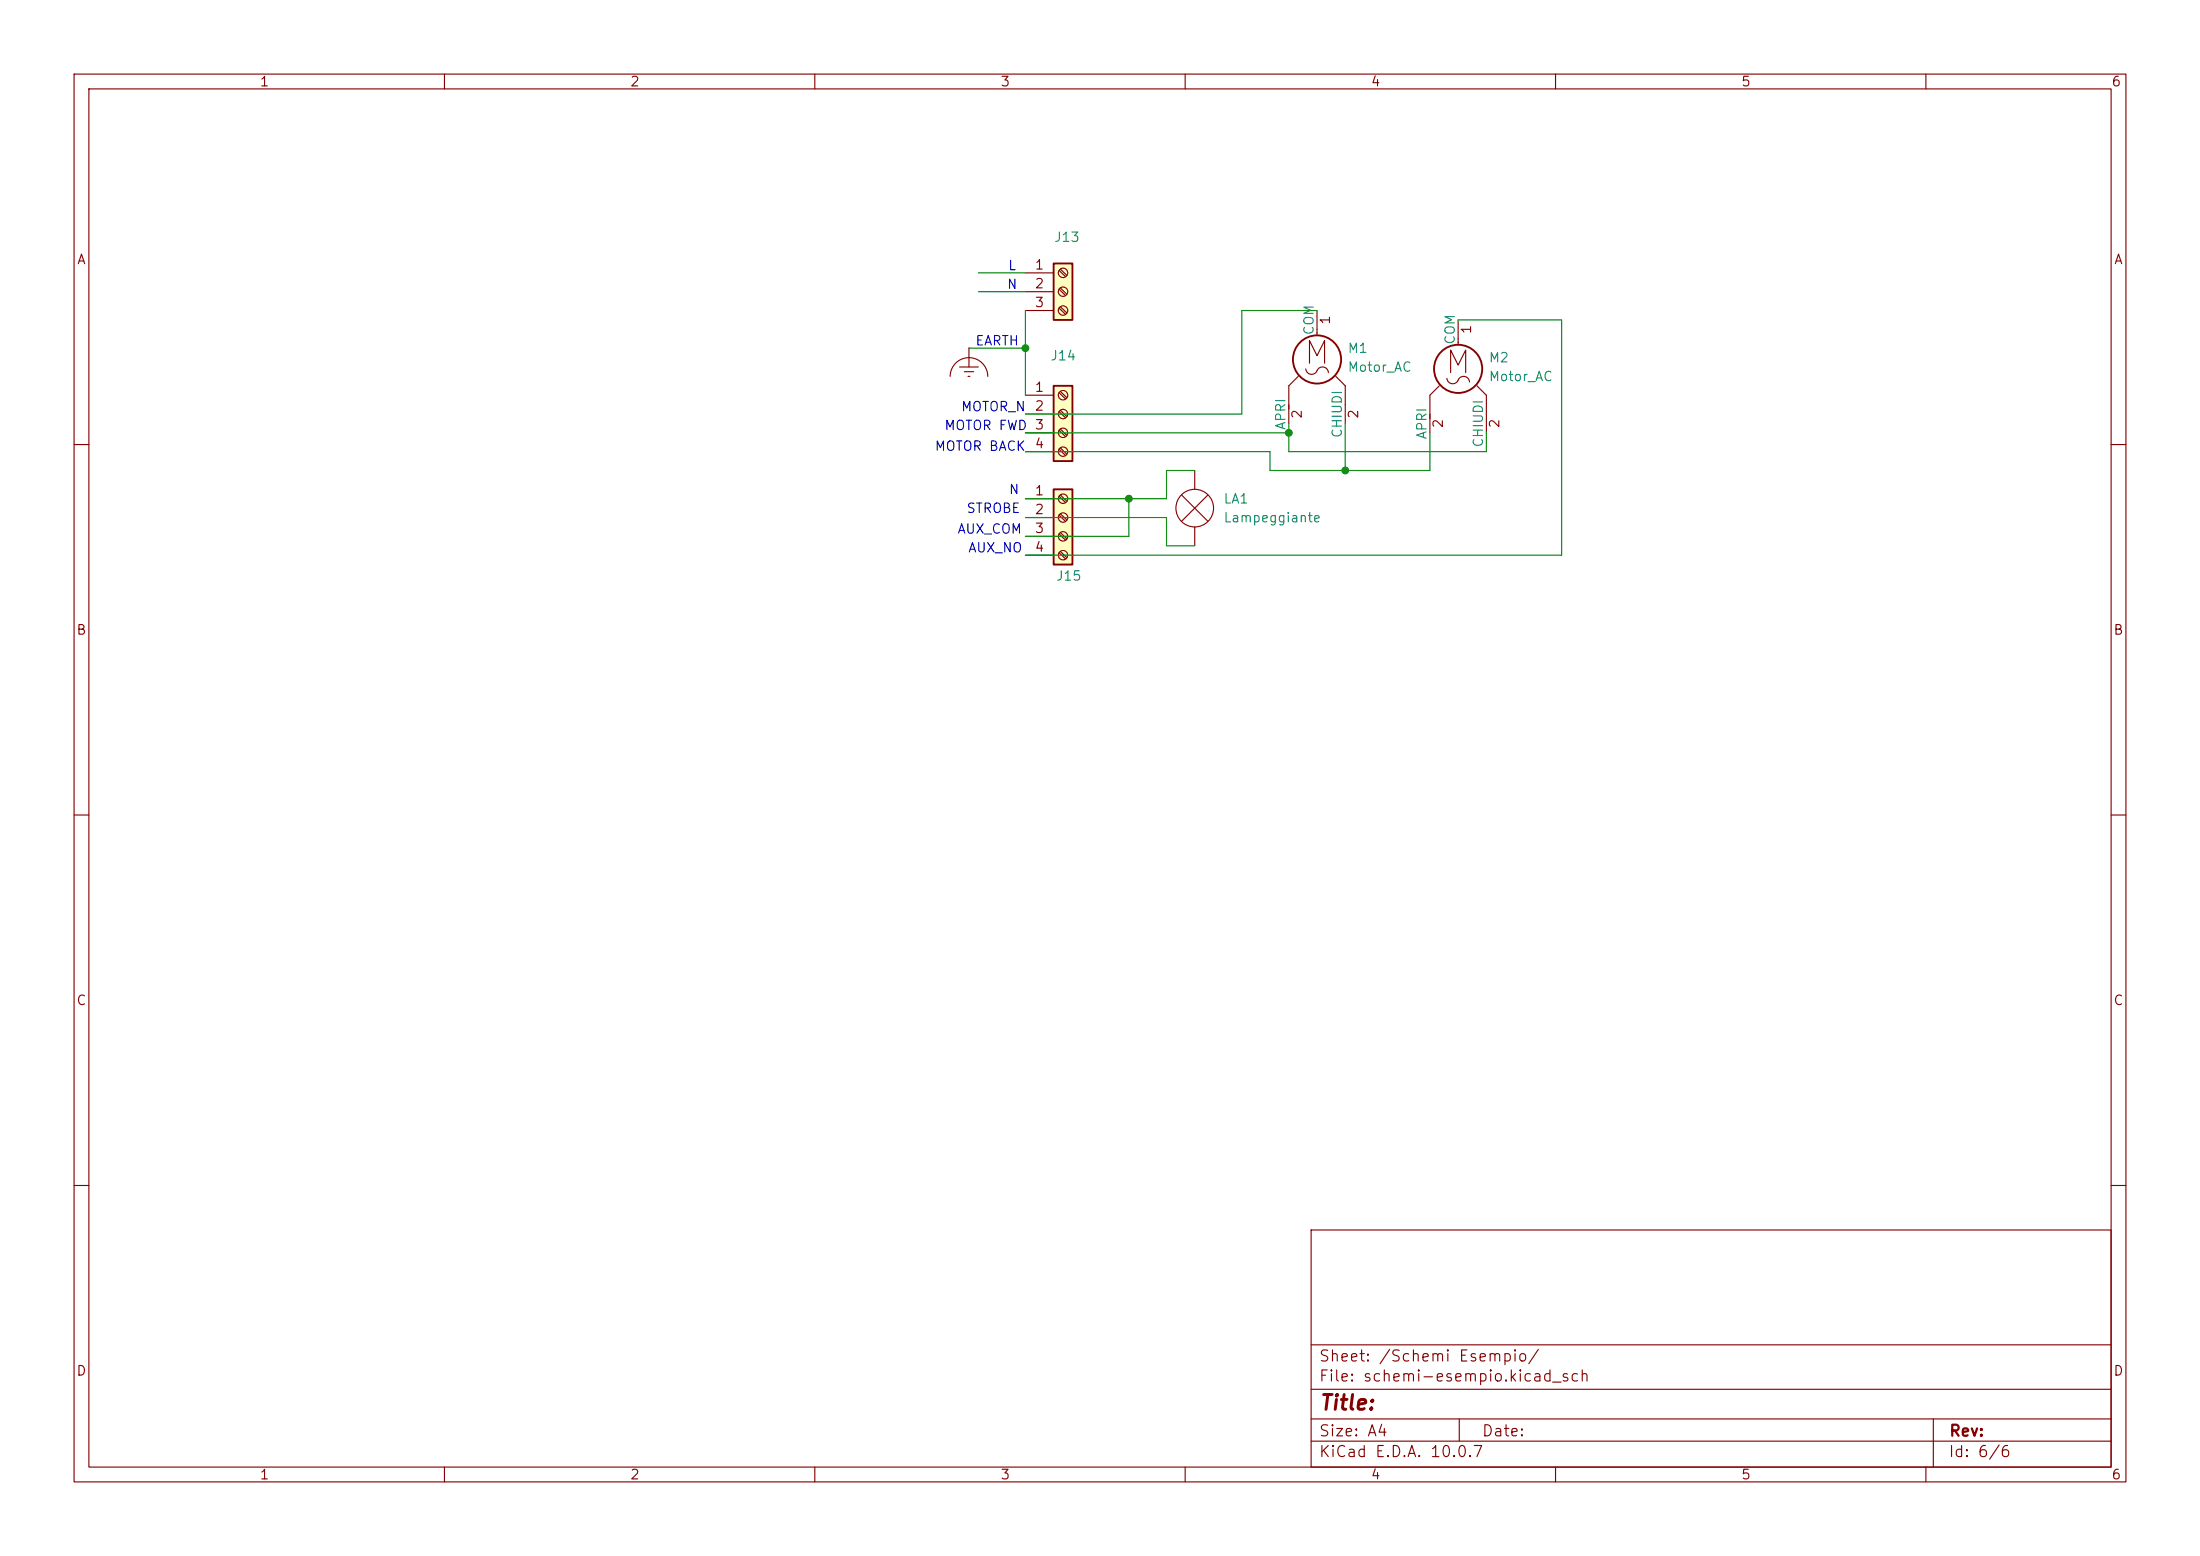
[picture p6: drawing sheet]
(kicad_sch
 (version 20260306)
 (generator "eeschema")
 (generator_version "10.0")
 (paper "A4")
 (lib_symbols
  (symbol "Connector:Screw_Terminal_01x03"
   (pin_names
    (offset 1.016) (hide yes)) (exclude_from_sim no) (in_bom yes) (on_board yes)
   (in_pos_files yes)
   (duplicate_pin_numbers_are_jumpers no)
   (property "Reference" "J" (at 0 5.08 0) (show_name no) (do_not_autoplace no) (effects (font (size 1.27 1.27))))
   (property "Value" "Screw_Terminal_01x03" (at 0 -5.08 0) (show_name no) (do_not_autoplace no) (effects (font (size 1.27 1.27))))
   (property "Footprint" "" (at 0 0 0) (show_name no) (do_not_autoplace no) (hide yes) (effects (font (size 1.27 1.27))))
   (property "Datasheet" "" (at 0 0 0) (show_name no) (do_not_autoplace no) (hide yes) (effects (font (size 1.27 1.27))))
   (property "Description" "Generic screw terminal, single row, 01x03, script generated (kicad-library-utils/schlib/autogen/connector/)" (at 0 0 0) (show_name no) (do_not_autoplace no) (hide yes) (effects (font (size 1.27 1.27))))
   (symbol "Screw_Terminal_01x03_1_1"
    (rectangle (start -1.27 3.81) (end 1.27 -3.81) (stroke (width 0.254) (type default)) (fill (type background)))
    (polyline (pts (xy -0.5334 2.8702) (xy 0.3302 2.032)) (stroke (width 0.1524) (type default)) (fill (type none)))
    (polyline (pts (xy -0.5334 0.3302) (xy 0.3302 -0.508)) (stroke (width 0.1524) (type default)) (fill (type none)))
    (polyline (pts (xy -0.5334 -2.2098) (xy 0.3302 -3.048)) (stroke (width 0.1524) (type default)) (fill (type none)))
    (polyline (pts (xy -0.3556 3.048) (xy 0.508 2.2098)) (stroke (width 0.1524) (type default)) (fill (type none)))
    (polyline (pts (xy -0.3556 0.508) (xy 0.508 -0.3302)) (stroke (width 0.1524) (type default)) (fill (type none)))
    (polyline (pts (xy -0.3556 -2.032) (xy 0.508 -2.8702)) (stroke (width 0.1524) (type default)) (fill (type none)))
    (circle (center 0 2.54) (radius 0.635) (stroke (width 0.1524) (type default)) (fill (type none)))
    (circle (center 0 0) (radius 0.635) (stroke (width 0.1524) (type default)) (fill (type none)))
    (circle (center 0 -2.54) (radius 0.635) (stroke (width 0.1524) (type default)) (fill (type none)))
    (pin passive line (at -5.08 2.54 0) (length 3.81) (name "Pin_1" (effects (font (size 1.27 1.27)))) (number "1" (effects (font (size 1.27 1.27)))))
    (pin passive line (at -5.08 0 0) (length 3.81) (name "Pin_2" (effects (font (size 1.27 1.27)))) (number "2" (effects (font (size 1.27 1.27)))))
    (pin passive line (at -5.08 -2.54 0) (length 3.81) (name "Pin_3" (effects (font (size 1.27 1.27)))) (number "3" (effects (font (size 1.27 1.27))))))
   (embedded_fonts no))
  (symbol "Connector:Screw_Terminal_01x04"
   (pin_names
    (offset 1.016) (hide yes)) (exclude_from_sim no) (in_bom yes) (on_board yes)
   (in_pos_files yes)
   (duplicate_pin_numbers_are_jumpers no)
   (property "Reference" "J" (at 0 5.08 0) (show_name no) (do_not_autoplace no) (effects (font (size 1.27 1.27))))
   (property "Value" "Screw_Terminal_01x04" (at 0 -7.62 0) (show_name no) (do_not_autoplace no) (effects (font (size 1.27 1.27))))
   (property "Footprint" "" (at 0 0 0) (show_name no) (do_not_autoplace no) (hide yes) (effects (font (size 1.27 1.27))))
   (property "Datasheet" "" (at 0 0 0) (show_name no) (do_not_autoplace no) (hide yes) (effects (font (size 1.27 1.27))))
   (property "Description" "Generic screw terminal, single row, 01x04, script generated (kicad-library-utils/schlib/autogen/connector/)" (at 0 0 0) (show_name no) (do_not_autoplace no) (hide yes) (effects (font (size 1.27 1.27))))
   (symbol "Screw_Terminal_01x04_1_1"
    (rectangle (start -1.27 3.81) (end 1.27 -6.35) (stroke (width 0.254) (type default)) (fill (type background)))
    (polyline (pts (xy -0.5334 2.8702) (xy 0.3302 2.032)) (stroke (width 0.1524) (type default)) (fill (type none)))
    (polyline (pts (xy -0.5334 0.3302) (xy 0.3302 -0.508)) (stroke (width 0.1524) (type default)) (fill (type none)))
    (polyline (pts (xy -0.5334 -2.2098) (xy 0.3302 -3.048)) (stroke (width 0.1524) (type default)) (fill (type none)))
    (polyline (pts (xy -0.5334 -4.7498) (xy 0.3302 -5.588)) (stroke (width 0.1524) (type default)) (fill (type none)))
    (polyline (pts (xy -0.3556 3.048) (xy 0.508 2.2098)) (stroke (width 0.1524) (type default)) (fill (type none)))
    (polyline (pts (xy -0.3556 0.508) (xy 0.508 -0.3302)) (stroke (width 0.1524) (type default)) (fill (type none)))
    (polyline (pts (xy -0.3556 -2.032) (xy 0.508 -2.8702)) (stroke (width 0.1524) (type default)) (fill (type none)))
    (polyline (pts (xy -0.3556 -4.572) (xy 0.508 -5.4102)) (stroke (width 0.1524) (type default)) (fill (type none)))
    (circle (center 0 2.54) (radius 0.635) (stroke (width 0.1524) (type default)) (fill (type none)))
    (circle (center 0 0) (radius 0.635) (stroke (width 0.1524) (type default)) (fill (type none)))
    (circle (center 0 -2.54) (radius 0.635) (stroke (width 0.1524) (type default)) (fill (type none)))
    (circle (center 0 -5.08) (radius 0.635) (stroke (width 0.1524) (type default)) (fill (type none)))
    (pin passive line (at -5.08 2.54 0) (length 3.81) (name "Pin_1" (effects (font (size 1.27 1.27)))) (number "1" (effects (font (size 1.27 1.27)))))
    (pin passive line (at -5.08 0 0) (length 3.81) (name "Pin_2" (effects (font (size 1.27 1.27)))) (number "2" (effects (font (size 1.27 1.27)))))
    (pin passive line (at -5.08 -2.54 0) (length 3.81) (name "Pin_3" (effects (font (size 1.27 1.27)))) (number "3" (effects (font (size 1.27 1.27)))))
    (pin passive line (at -5.08 -5.08 0) (length 3.81) (name "Pin_4" (effects (font (size 1.27 1.27)))) (number "4" (effects (font (size 1.27 1.27))))))
   (embedded_fonts no))
  (symbol "Device:Lamp"
   (pin_numbers (hide yes))
   (pin_names
    (offset 0.0254) (hide yes)) (exclude_from_sim no) (in_bom yes) (on_board yes)
   (in_pos_files yes)
   (duplicate_pin_numbers_are_jumpers no)
   (property "Reference" "LA" (at 0.635 3.81 0) (show_name no) (do_not_autoplace no) (effects (font (size 1.27 1.27)) (justify left)))
   (property "Value" "Lamp" (at 0.635 -3.81 0) (show_name no) (do_not_autoplace no) (effects (font (size 1.27 1.27)) (justify left)))
   (property "Footprint" "" (at 0 2.54 90) (show_name no) (do_not_autoplace no) (hide yes) (effects (font (size 1.27 1.27))))
   (property "Datasheet" "" (at 0 2.54 90) (show_name no) (do_not_autoplace no) (hide yes) (effects (font (size 1.27 1.27))))
   (property "Description" "Lamp" (at 0 0 0) (show_name no) (do_not_autoplace no) (hide yes) (effects (font (size 1.27 1.27))))
   (symbol "Lamp_0_1"
    (polyline (pts (xy -1.778 1.778) (xy 1.778 -1.778)) (stroke (width 0) (type default)) (fill (type none)))
    (circle (center 0 0) (radius 2.54) (stroke (width 0) (type default)) (fill (type none)))
    (polyline (pts (xy 1.778 1.778) (xy -1.778 -1.778)) (stroke (width 0) (type default)) (fill (type none))))
   (symbol "Lamp_1_1"
    (pin passive line (at 0 -5.08 90) (length 2.54) (name "-" (effects (font (size 1.27 1.27)))) (number "1" (effects (font (size 1.27 1.27)))))
    (pin passive line (at 0 5.08 270) (length 2.54) (name "+" (effects (font (size 1.27 1.27)))) (number "2" (effects (font (size 1.27 1.27))))))
   (embedded_fonts no))
  (symbol "Motor:Motor_AC"
   (pin_names
    (offset 0)) (exclude_from_sim no) (in_bom yes) (on_board yes)
   (in_pos_files yes)
   (duplicate_pin_numbers_are_jumpers no)
   (property "Reference" "M1" (at 5.08 0.0001 0) (show_name no) (do_not_autoplace no) (effects (font (size 1.27 1.27)) (justify left)))
   (property "Value" "Motor_AC" (at 5.08 -2.5399 0) (show_name no) (do_not_autoplace no) (effects (font (size 1.27 1.27)) (justify left)))
   (property "Footprint" "" (at 0 -2.286 0) (show_name no) (do_not_autoplace no) (hide yes) (effects (font (size 1.27 1.27))))
   (property "Datasheet" "" (at 0 -2.286 0) (show_name no) (do_not_autoplace no) (hide yes) (effects (font (size 1.27 1.27))))
   (property "Description" "AC Motor" (at 0 0 0) (show_name no) (do_not_autoplace no) (hide yes) (effects (font (size 1.27 1.27))))
   (symbol "Motor_AC_0_0"
    (polyline (pts (xy -1.016 -2.032) (xy -1.016 1.016) (xy 0 -1.016) (xy 1.016 1.016) (xy 1.016 -2.032)) (stroke (width 0) (type default)) (fill (type none)))
    (arc (start 0 -3.048) (mid -0.8622 -3.5222) (end -1.524 -2.794) (stroke (width 0) (type default)) (fill (type none)))
    (arc (start 0 -3.048) (mid 0.8657 -2.5527) (end 1.524 -3.302) (stroke (width 0) (type default)) (fill (type none))))
   (symbol "Motor_AC_0_1"
    (polyline (pts (xy -3.81 -5.08) (xy -3.81 -8.255)) (stroke (width 0) (type default)) (fill (type none)))
    (polyline (pts (xy -3.81 -5.08) (xy -2.54 -3.81)) (stroke (width 0) (type default)) (fill (type none)))
    (polyline (pts (xy 0 2.032) (xy 0 2.54)) (stroke (width 0) (type default)) (fill (type none)))
    (polyline (pts (xy 0 1.7272) (xy 0 2.0828)) (stroke (width 0) (type default)) (fill (type none)))
    (circle (center 0 -1.524) (radius 3.2512) (stroke (width 0.254) (type default)) (fill (type none)))
    (polyline (pts (xy 3.81 -5.08) (xy 2.54 -3.81)) (stroke (width 0) (type default)) (fill (type none)))
    (polyline (pts (xy 3.81 -5.08) (xy 3.81 -7.62)) (stroke (width 0) (type default)) (fill (type none))))
   (symbol "Motor_AC_1_1"
    (pin passive line (at 0 5.08 270) (length 2.54) (name "COM" (effects (font (size 1.27 1.27)))) (number "1" (effects (font (size 1.27 1.27)))))
    (pin passive line (at -3.81 -10.16 90) (length 2.54) (name "APRI" (effects (font (size 1.27 1.27)))) (number "2" (effects (font (size 1.27 1.27)))))
    (pin passive line (at 3.81 -10.16 90) (length 2.54) (name "CHIUDI" (effects (font (size 1.27 1.27)))) (number "2" (effects (font (size 1.27 1.27))))))
   (embedded_fonts no))
  (symbol "Motor_AC_1"
   (pin_names
    (offset 0)) (exclude_from_sim no) (in_bom yes) (on_board yes)
   (in_pos_files yes)
   (duplicate_pin_numbers_are_jumpers no)
   (property "Reference" "M1" (at 5.08 0.0001 0) (show_name no) (do_not_autoplace no) (effects (font (size 1.27 1.27)) (justify left)))
   (property "Value" "Motor_AC" (at 5.08 -2.5399 0) (show_name no) (do_not_autoplace no) (effects (font (size 1.27 1.27)) (justify left)))
   (property "Footprint" "" (at 0 -2.286 0) (show_name no) (do_not_autoplace no) (hide yes) (effects (font (size 1.27 1.27))))
   (property "Datasheet" "" (at 0 -2.286 0) (show_name no) (do_not_autoplace no) (hide yes) (effects (font (size 1.27 1.27))))
   (property "Description" "AC Motor" (at 0 0 0) (show_name no) (do_not_autoplace no) (hide yes) (effects (font (size 1.27 1.27))))
   (symbol "Motor_AC_1_0_0"
    (polyline (pts (xy -1.016 -2.032) (xy -1.016 1.016) (xy 0 -1.016) (xy 1.016 1.016) (xy 1.016 -2.032)) (stroke (width 0) (type default)) (fill (type none)))
    (arc (start 0 -3.048) (mid -0.8622 -3.5222) (end -1.524 -2.794) (stroke (width 0) (type default)) (fill (type none)))
    (arc (start 0 -3.048) (mid 0.8657 -2.5527) (end 1.524 -3.302) (stroke (width 0) (type default)) (fill (type none))))
   (symbol "Motor_AC_1_0_1"
    (polyline (pts (xy -3.81 -5.08) (xy -3.81 -8.255)) (stroke (width 0) (type default)) (fill (type none)))
    (polyline (pts (xy -3.81 -5.08) (xy -2.54 -3.81)) (stroke (width 0) (type default)) (fill (type none)))
    (polyline (pts (xy 0 2.032) (xy 0 2.54)) (stroke (width 0) (type default)) (fill (type none)))
    (polyline (pts (xy 0 1.7272) (xy 0 2.0828)) (stroke (width 0) (type default)) (fill (type none)))
    (circle (center 0 -1.524) (radius 3.2512) (stroke (width 0.254) (type default)) (fill (type none)))
    (polyline (pts (xy 3.81 -5.08) (xy 2.54 -3.81)) (stroke (width 0) (type default)) (fill (type none)))
    (polyline (pts (xy 3.81 -5.08) (xy 3.81 -7.62)) (stroke (width 0) (type default)) (fill (type none))))
   (symbol "Motor_AC_1_1_1"
    (pin passive line (at 0 5.08 270) (length 2.54) (name "COM" (effects (font (size 1.27 1.27)))) (number "1" (effects (font (size 1.27 1.27)))))
    (pin passive line (at -3.81 -10.16 90) (length 2.54) (name "APRI" (effects (font (size 1.27 1.27)))) (number "2" (effects (font (size 1.27 1.27)))))
    (pin passive line (at 3.81 -10.16 90) (length 2.54) (name "CHIUDI" (effects (font (size 1.27 1.27)))) (number "2" (effects (font (size 1.27 1.27))))))
   (embedded_fonts no))
  (symbol "power:Earth_Clean"
   (power global)
   (pin_numbers (hide yes))
   (pin_names
    (offset 0) (hide yes)) (exclude_from_sim no) (in_bom yes) (on_board yes)
   (in_pos_files yes)
   (duplicate_pin_numbers_are_jumpers no)
   (property "Reference" "#PWR" (at 0 -7.62 0) (show_name no) (do_not_autoplace no) (hide yes) (effects (font (size 1.27 1.27))))
   (property "Value" "Earth_Clean" (at 0 -5.08 0) (show_name no) (do_not_autoplace no) (effects (font (size 1.27 1.27))))
   (property "Footprint" "" (at 0 -1.27 0) (show_name no) (do_not_autoplace no) (hide yes) (effects (font (size 1.27 1.27))))
   (property "Datasheet" "" (at 0 -1.27 0) (show_name no) (do_not_autoplace no) (hide yes) (effects (font (size 1.27 1.27))))
   (property "Description" "Power symbol creates a global label with name \"Earth_Clean\"" (at 0 0 0) (show_name no) (do_not_autoplace no) (hide yes) (effects (font (size 1.27 1.27))))
   (symbol "Earth_Clean_0_1"
    (polyline (pts (xy -0.635 -3.175) (xy 0.635 -3.175)) (stroke (width 0) (type default)) (fill (type none)))
    (polyline (pts (xy -0.127 -3.81) (xy 0.127 -3.81)) (stroke (width 0) (type default)) (fill (type none)))
    (polyline (pts (xy 0 -2.54) (xy 0 0)) (stroke (width 0) (type default)) (fill (type none)))
    (arc (start -2.54 -3.81) (mid 0 -1.281) (end 2.54 -3.81) (stroke (width 0) (type default)) (fill (type none)))
    (polyline (pts (xy 1.27 -2.54) (xy -1.27 -2.54)) (stroke (width 0) (type default)) (fill (type none))))
   (symbol "Earth_Clean_1_1"
    (pin power_in line (at 0 0 270) (length 0) (name "" (effects (font (size 1.27 1.27)))) (number "1" (effects (font (size 1.27 1.27))))))
   (embedded_fonts no)))
 (text "EARTH"
  (exclude_from_sim no)
  (at 134.62 46.228 0)
  (effects (font (size 1.27 1.27))))
 (text "N"
  (exclude_from_sim no)
  (at 136.652 38.608 0)
  (effects (font (size 1.27 1.27))))
 (text "AUX_NO"
  (exclude_from_sim no)
  (at 134.366 74.168 0)
  (effects (font (size 1.27 1.27))))
 (text "MOTOR FWD"
  (exclude_from_sim no)
  (at 133.096 57.658 0)
  (effects (font (size 1.27 1.27))))
 (text "MOTOR_N"
  (exclude_from_sim no)
  (at 134.112 55.118 0)
  (effects (font (size 1.27 1.27))))
 (text "N"
  (exclude_from_sim no)
  (at 136.906 66.294 0)
  (effects (font (size 1.27 1.27))))
 (text "STROBE"
  (exclude_from_sim no)
  (at 134.112 68.834 0)
  (effects (font (size 1.27 1.27))))
 (text "MOTOR BACK"
  (exclude_from_sim no)
  (at 132.334 60.452 0)
  (effects (font (size 1.27 1.27))))
 (text "L"
  (exclude_from_sim no)
  (at 136.652 36.068 0)
  (effects (font (size 1.27 1.27))))
 (text "AUX_COM"
  (exclude_from_sim no)
  (at 133.604 71.628 0)
  (effects (font (size 1.27 1.27))))
 (junction
  (at 173.99 58.42)
  (diameter 0)
  (color 0 0 0 0))
 (junction
  (at 138.43 46.99)
  (diameter 0)
  (color 0 0 0 0))
 (junction
  (at 181.61 63.5)
  (diameter 0)
  (color 0 0 0 0))
 (junction
  (at 152.4 67.31)
  (diameter 0)
  (color 0 0 0 0))
 (wire
  (pts (xy 157.48 69.85) (xy 157.48 73.66))
  (stroke (width 0) (type default)))
 (wire
  (pts (xy 181.61 63.5) (xy 193.04 63.5))
  (stroke (width 0) (type default)))
 (wire
  (pts (xy 138.43 55.88) (xy 167.64 55.88))
  (stroke (width 0) (type default)))
 (wire
  (pts (xy 130.81 46.99) (xy 138.43 46.99))
  (stroke (width 0) (type default)))
 (wire
  (pts (xy 210.82 43.18) (xy 210.82 74.93))
  (stroke (width 0) (type default)))
 (wire
  (pts (xy 171.45 60.96) (xy 171.45 63.5))
  (stroke (width 0) (type default)))
 (wire
  (pts (xy 132.08 36.83) (xy 138.43 36.83))
  (stroke (width 0) (type default)))
 (wire
  (pts (xy 138.43 41.91) (xy 138.43 53.34))
  (stroke (width 0) (type default)))
 (wire
  (pts (xy 152.4 67.31) (xy 157.48 67.31))
  (stroke (width 0) (type default)))
 (wire
  (pts (xy 193.04 63.5) (xy 193.04 58.42))
  (stroke (width 0) (type default)))
 (wire
  (pts (xy 177.8 41.91) (xy 167.64 41.91))
  (stroke (width 0) (type default)))
 (wire
  (pts (xy 138.43 60.96) (xy 171.45 60.96))
  (stroke (width 0) (type default)))
 (wire
  (pts (xy 167.64 41.91) (xy 167.64 55.88))
  (stroke (width 0) (type default)))
 (wire
  (pts (xy 210.82 74.93) (xy 138.43 74.93))
  (stroke (width 0) (type default)))
 (wire
  (pts (xy 152.4 72.39) (xy 152.4 67.31))
  (stroke (width 0) (type default)))
 (wire
  (pts (xy 138.43 72.39) (xy 152.4 72.39))
  (stroke (width 0) (type default)))
 (wire
  (pts (xy 138.43 67.31) (xy 152.4 67.31))
  (stroke (width 0) (type default)))
 (wire
  (pts (xy 181.61 57.15) (xy 181.61 63.5))
  (stroke (width 0) (type default)))
 (wire
  (pts (xy 132.08 39.37) (xy 138.43 39.37))
  (stroke (width 0) (type default)))
 (wire
  (pts (xy 200.66 58.42) (xy 200.66 60.96))
  (stroke (width 0) (type default)))
 (wire
  (pts (xy 138.43 58.42) (xy 173.99 58.42))
  (stroke (width 0) (type default)))
 (wire
  (pts (xy 161.29 63.5) (xy 157.48 63.5))
  (stroke (width 0) (type default)))
 (wire
  (pts (xy 196.85 43.18) (xy 210.82 43.18))
  (stroke (width 0) (type default)))
 (wire
  (pts (xy 171.45 63.5) (xy 181.61 63.5))
  (stroke (width 0) (type default)))
 (wire
  (pts (xy 138.43 69.85) (xy 157.48 69.85))
  (stroke (width 0) (type default)))
 (wire
  (pts (xy 173.99 58.42) (xy 173.99 60.96))
  (stroke (width 0) (type default)))
 (wire
  (pts (xy 157.48 63.5) (xy 157.48 67.31))
  (stroke (width 0) (type default)))
 (wire
  (pts (xy 200.66 60.96) (xy 173.99 60.96))
  (stroke (width 0) (type default)))
 (wire
  (pts (xy 173.99 57.15) (xy 173.99 58.42))
  (stroke (width 0) (type default)))
 (wire
  (pts (xy 157.48 73.66) (xy 161.29 73.66))
  (stroke (width 0) (type default)))
 (symbol
  (lib_name "Motor_AC_1")
  (lib_id "Motor:Motor_AC")
  (at 196.85 48.26 0)
  (unit 1)
  (body_style 1)
  (exclude_from_sim no)
  (in_bom yes)
  (on_board yes)
  (in_pos_files yes)
  (dnp no)
  (property "Reference" "M2" (at 200.914 48.26 0) (show_name no) (do_not_autoplace no) (effects (font (size 1.27 1.27)) (justify left)))
  (property "Value" "Motor_AC" (at 200.914 50.8 0) (show_name no) (do_not_autoplace no) (effects (font (size 1.27 1.27)) (justify left)))
  (property "Footprint" "" (at 196.85 50.546 0) (hide yes) (show_name no) (do_not_autoplace no) (effects (font (size 1.27 1.27))))
  (property "Datasheet" "" (at 196.85 50.546 0) (hide yes) (show_name no) (do_not_autoplace no) (effects (font (size 1.27 1.27))))
  (property "Description" "AC Motor" (at 196.85 48.26 0) (hide yes) (show_name no) (do_not_autoplace no) (effects (font (size 1.27 1.27))))
  (pin "1")
  (pin "2")
  (pin "2"))
 (symbol
  (lib_id "Motor:Motor_AC")
  (at 177.8 46.99 0)
  (unit 1)
  (body_style 1)
  (exclude_from_sim no)
  (in_bom yes)
  (on_board yes)
  (in_pos_files yes)
  (dnp no)
  (property "Reference" "M1" (at 181.864 46.99 0) (show_name no) (do_not_autoplace no) (effects (font (size 1.27 1.27)) (justify left)))
  (property "Value" "Motor_AC" (at 181.864 49.53 0) (show_name no) (do_not_autoplace no) (effects (font (size 1.27 1.27)) (justify left)))
  (property "Footprint" "" (at 177.8 49.276 0) (hide yes) (show_name no) (do_not_autoplace no) (effects (font (size 1.27 1.27))))
  (property "Datasheet" "" (at 177.8 49.276 0) (hide yes) (show_name no) (do_not_autoplace no) (effects (font (size 1.27 1.27))))
  (property "Description" "AC Motor" (at 177.8 46.99 0) (hide yes) (show_name no) (do_not_autoplace no) (effects (font (size 1.27 1.27))))
  (pin "1")
  (pin "2")
  (pin "2"))
 (symbol
  (lib_id "Connector:Screw_Terminal_01x04")
  (at 143.51 69.85 0)
  (unit 1)
  (body_style 1)
  (exclude_from_sim no)
  (in_bom no)
  (on_board yes)
  (in_pos_files yes)
  (dnp no)
  (property "Reference" "J15" (at 142.494 77.724 0) (show_name no) (do_not_autoplace no) (effects (font (size 1.27 1.27)) (justify left)))
  (property "Value" "Screw_Terminal_01x04" (at 142.24 80.01 0) (hide yes) (show_name no) (do_not_autoplace no) (effects (font (size 1.27 1.27)) (justify left)))
  (property "Footprint" "easyeda2kicad:CONN-TH_4P-P5.08_DIBO_DB128V-5.08" (at 143.51 69.85 0) (hide yes) (show_name no) (do_not_autoplace no) (effects (font (size 1.27 1.27))))
  (property "Datasheet" "" (at 143.51 69.85 0) (hide yes) (show_name no) (do_not_autoplace no) (effects (font (size 1.27 1.27))))
  (property "Description" "Generic screw terminal, single row, 01x04, script generated (kicad-library-utils/schlib/autogen/connector/)" (at 143.51 69.85 0) (hide yes) (show_name no) (do_not_autoplace no) (effects (font (size 1.27 1.27))))
  (pin "4")
  (pin "1")
  (pin "2")
  (pin "3"))
 (symbol
  (lib_id "Connector:Screw_Terminal_01x03")
  (at 143.51 39.37 0)
  (unit 1)
  (body_style 1)
  (exclude_from_sim no)
  (in_bom no)
  (on_board yes)
  (in_pos_files yes)
  (dnp no)
  (property "Reference" "J13" (at 142.24 32.004 0) (show_name no) (do_not_autoplace no) (effects (font (size 1.27 1.27)) (justify left)))
  (property "Value" "Screw_Terminal_01x03" (at 142.24 34.29 0) (hide yes) (show_name no) (do_not_autoplace no) (effects (font (size 1.27 1.27)) (justify left)))
  (property "Footprint" "easyeda2kicad:CONN-TH_3P-P5.00_WJ500V-5.08-3P" (at 143.51 39.37 0) (hide yes) (show_name no) (do_not_autoplace no) (effects (font (size 1.27 1.27))))
  (property "Datasheet" "" (at 143.51 39.37 0) (hide yes) (show_name no) (do_not_autoplace no) (effects (font (size 1.27 1.27))))
  (property "Description" "Generic screw terminal, single row, 01x03, script generated (kicad-library-utils/schlib/autogen/connector/)" (at 143.51 39.37 0) (hide yes) (show_name no) (do_not_autoplace no) (effects (font (size 1.27 1.27))))
  (pin "2")
  (pin "1")
  (pin "3"))
 (symbol
  (lib_id "Device:Lamp")
  (at 161.29 68.58 0)
  (unit 1)
  (body_style 1)
  (exclude_from_sim no)
  (in_bom yes)
  (on_board yes)
  (in_pos_files yes)
  (dnp no)
  (fields_autoplaced yes)
  (property "Reference" "LA1" (at 165.1 67.3099 0) (show_name no) (do_not_autoplace no) (effects (font (size 1.27 1.27)) (justify left)))
  (property "Value" "Lampeggiante" (at 165.1 69.8499 0) (show_name no) (do_not_autoplace no) (effects (font (size 1.27 1.27)) (justify left)))
  (property "Footprint" "" (at 161.29 66.04 90) (hide yes) (show_name no) (do_not_autoplace no) (effects (font (size 1.27 1.27))))
  (property "Datasheet" "" (at 161.29 66.04 90) (hide yes) (show_name no) (do_not_autoplace no) (effects (font (size 1.27 1.27))))
  (property "Description" "Lamp" (at 161.29 68.58 0) (hide yes) (show_name no) (do_not_autoplace no) (effects (font (size 1.27 1.27))))
  (pin "1")
  (pin "2"))
 (symbol
  (lib_id "power:Earth_Clean")
  (at 130.81 46.99 0)
  (unit 1)
  (body_style 1)
  (exclude_from_sim no)
  (in_bom yes)
  (on_board yes)
  (in_pos_files yes)
  (dnp no)
  (property "Reference" "#PWR071" (at 130.81 54.61 0) (hide yes) (show_name no) (do_not_autoplace no) (effects (font (size 1.27 1.27))))
  (property "Value" "Earth_Clean" (at 133.604 51.816 0) (hide yes) (show_name no) (do_not_autoplace no) (effects (font (size 1.27 1.27))))
  (property "Footprint" "" (at 130.81 48.26 0) (hide yes) (show_name no) (do_not_autoplace no) (effects (font (size 1.27 1.27))))
  (property "Datasheet" "" (at 130.81 48.26 0) (hide yes) (show_name no) (do_not_autoplace no) (effects (font (size 1.27 1.27))))
  (property "Description" "Power symbol creates a global label with name \"Earth_Clean\"" (at 130.81 46.99 0) (hide yes) (show_name no) (do_not_autoplace no) (effects (font (size 1.27 1.27))))
  (pin "1"))
 (symbol
  (lib_id "Connector:Screw_Terminal_01x04")
  (at 143.51 55.88 0)
  (unit 1)
  (body_style 1)
  (exclude_from_sim no)
  (in_bom no)
  (on_board yes)
  (in_pos_files yes)
  (dnp no)
  (property "Reference" "J14" (at 141.732 48.006 0) (show_name no) (do_not_autoplace no) (effects (font (size 1.27 1.27)) (justify left)))
  (property "Value" "Screw_Terminal_01x04" (at 141.732 50.546 0) (hide yes) (show_name no) (do_not_autoplace no) (effects (font (size 1.27 1.27)) (justify left)))
  (property "Footprint" "easyeda2kicad:CONN-TH_4P-P5.08_DIBO_DB128V-5.08" (at 143.51 55.88 0) (hide yes) (show_name no) (do_not_autoplace no) (effects (font (size 1.27 1.27))))
  (property "Datasheet" "" (at 143.51 55.88 0) (hide yes) (show_name no) (do_not_autoplace no) (effects (font (size 1.27 1.27))))
  (property "Description" "Generic screw terminal, single row, 01x04, script generated (kicad-library-utils/schlib/autogen/connector/)" (at 143.51 55.88 0) (hide yes) (show_name no) (do_not_autoplace no) (effects (font (size 1.27 1.27))))
  (pin "4")
  (pin "1")
  (pin "2")
  (pin "3")))
